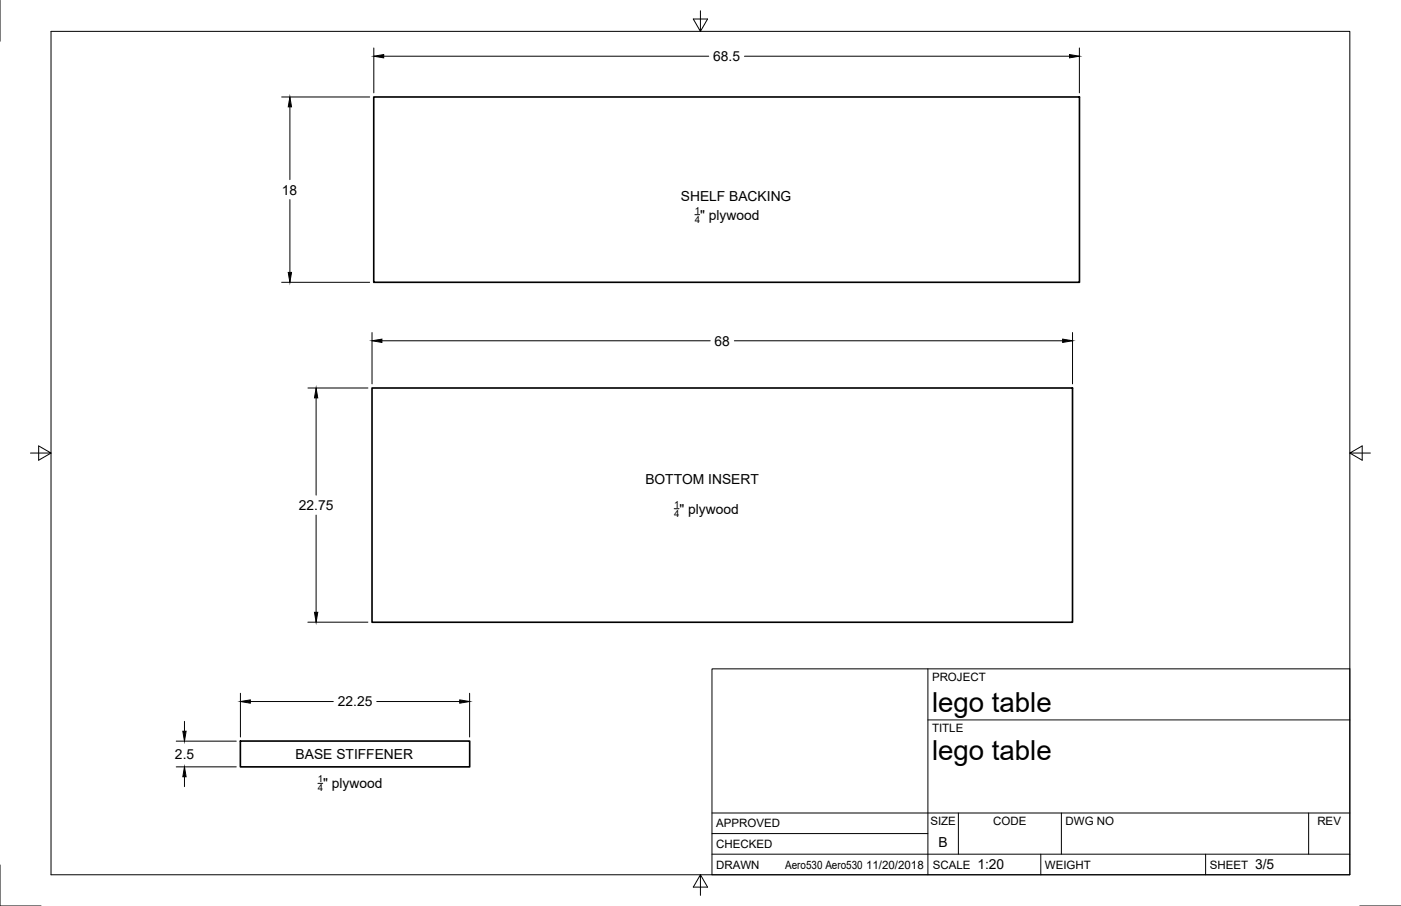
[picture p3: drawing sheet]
<svg xmlns="http://www.w3.org/2000/svg" width="432mm" height="279mm" viewBox="0 0 432 279" stroke-linecap="round" stroke-linejoin="round" font-family="sans-serif">
<!-- layer: Visible -->
<path d="M115.2 29.9h217.5v57.2h-217.5zM114.7 119.7h215.9v72.2h-215.9zM74.1 228.5h70.7v8h-70.7z" fill="none" stroke="#000" stroke-width=".51"/>
<!-- layer: Border -->
<path d="M0 0v12.7M15.7 9.7h400.3v260.1h-400.3zM215.9 3.3v6.4l-2.2-3.8h4.4l-2.2 3.8M9.4 139.7h6.3l-3.8-2.2v4.4l3.8-2.2M416 139.7l3.8 2.2v-4.4l-3.8 2.2h6.4M0 266.7v12.7h12.7M215.9 269.8l2.2 3.8h-4.4l2.2-3.8v6.3M419.1 279.4h12.7" fill="none" stroke="#000" stroke-width=".31"/>
<!-- layer: Titleblock -->
<path d="M219.4 206.3h196.6v63.5h-196.6zM286 206.3v63.5M286 222h130M219.4 257.1h66.6M219.4 250.7h196.6M295.4 250.7v12.7M327.1 250.7v12.7M403.3 250.7v12.7M219.4 263.4h196.6M320.8 263.4v6.4M371.6 263.4v6.4" fill="none" stroke="#000" stroke-width=".31"/>
<!-- layer: Dimensions -->
<g fill="none" stroke="#000" stroke-width=".31">
<path d="M115.2 14.8v13.8M118.3 17.3h100.1M229.4 17.3h100.2M332.7 14.8v13.8M86.8 29.9h27.1M89.3 33v22.4M89.3 61.6v22.4M86.8 87.1h27.1M94.9 119.7h18.5M114.7 102.6v15.8M117.7 105.1h101.2M226.3 105.1h101.2"/>
<path d="M330.6 102.6v15.8M97.4 122.7v30M97.4 158.9v29.9M94.9 191.9h18.5M74.1 213.8v13.5M77.2 216.3h25.5M116.1 216.3h25.6M144.7 213.8v13.5M54.3 228.6h18.5M54.3 236.5h18.5M56.9 222.5v3M56.9 239.5v3.1"/>
</g>
<path d="M115.2 17.3l3.1-.5v1zM329.6 16.8l3.1 .5-3.1 .5zM89.3 29.9l.6 3.1h-1.1zM88.8 84h1.1l-.6 3.1zM114.7 105.1l3-.5v1zM327.5 104.6l3.1 .5-3.1 .5zM97.4 119.7l.5 3h-1zM96.9 188.8h1l-.5 3.1zM74.1 216.3l3.1-.5v1.1zM141.7 215.8l3 .5-3 .6zM56.3 225.5h1.1l-.5 3.1zM56.9 236.5l.5 3h-1.1z" fill="#000" stroke="#000" stroke-width=".31"/>
<!-- layer: Annotations -->
<path d="M214.2 66.2h1.4M207.8 156.9h1.5M98 241.6h1.5" fill="none" stroke="#000" stroke-width=".31"/>
<g font-size="8.5">
<text x="287.3" y="219.5">lego table</text>
<text x="287.3" y="234.5">lego table</text>
</g>
<g font-size="4.3">
<text x="219.8" y="18.8">68.5</text>
<text x="86.8" y="60">18</text>
<text x="209.8" y="61.9">SHELF BACKING</text>
<text x="215.8" y="67.7">&quot; plywood</text>
<text x="220.3" y="106.6">68</text>
<text x="198.9" y="149.3">BOTTOM INSERT</text>
<text x="92.1" y="157.3">22.75</text>
<text x="209.4" y="158.4">&quot; plywood</text>
<text x="104.1" y="217.8">22.25</text>
<text x="91.1" y="233.9">BASE STIFFENER</text>
<text x="53.9" y="234">2.5</text>
<text x="99.6" y="243.1">&quot; plywood</text>
<text x="289.3" y="261.2">B</text>
<text x="301.2" y="268.1">1:20</text>
<text x="386.8" y="268.1">3/5</text>
</g>
<g font-size="3.5">
<text x="287.3" y="210.1">PROJECT</text>
<text x="287.3" y="225.8">TITLE</text>
<text x="220.7" y="255.2">APPROVED</text>
<text x="286.7" y="254.5">SIZE</text>
<text x="306.1" y="254.5">CODE</text>
<text x="328.4" y="254.5">DWG NO</text>
<text x="406" y="254.5">REV</text>
<text x="220.7" y="261.5">CHECKED</text>
<text x="220.7" y="267.9">DRAWN</text>
<text x="242" y="267.9">Aero530 Aero530</text>
<text x="267" y="267.9">11/20/2018</text>
<text x="287.5" y="267.9">SCALE</text>
<text x="322.1" y="267.9">WEIGHT</text>
<text x="372.9" y="267.9">SHEET</text>
</g>
<g font-size="3">
<text x="214.2" y="65.9">1</text>
<text x="214.1" y="68.7">4</text>
<text x="207.8" y="159.4">4</text>
<text x="207.8" y="156.5">1</text>
<text x="97.9" y="244.1">4</text>
<text x="98" y="241.2">1</text>
</g>
</svg>
